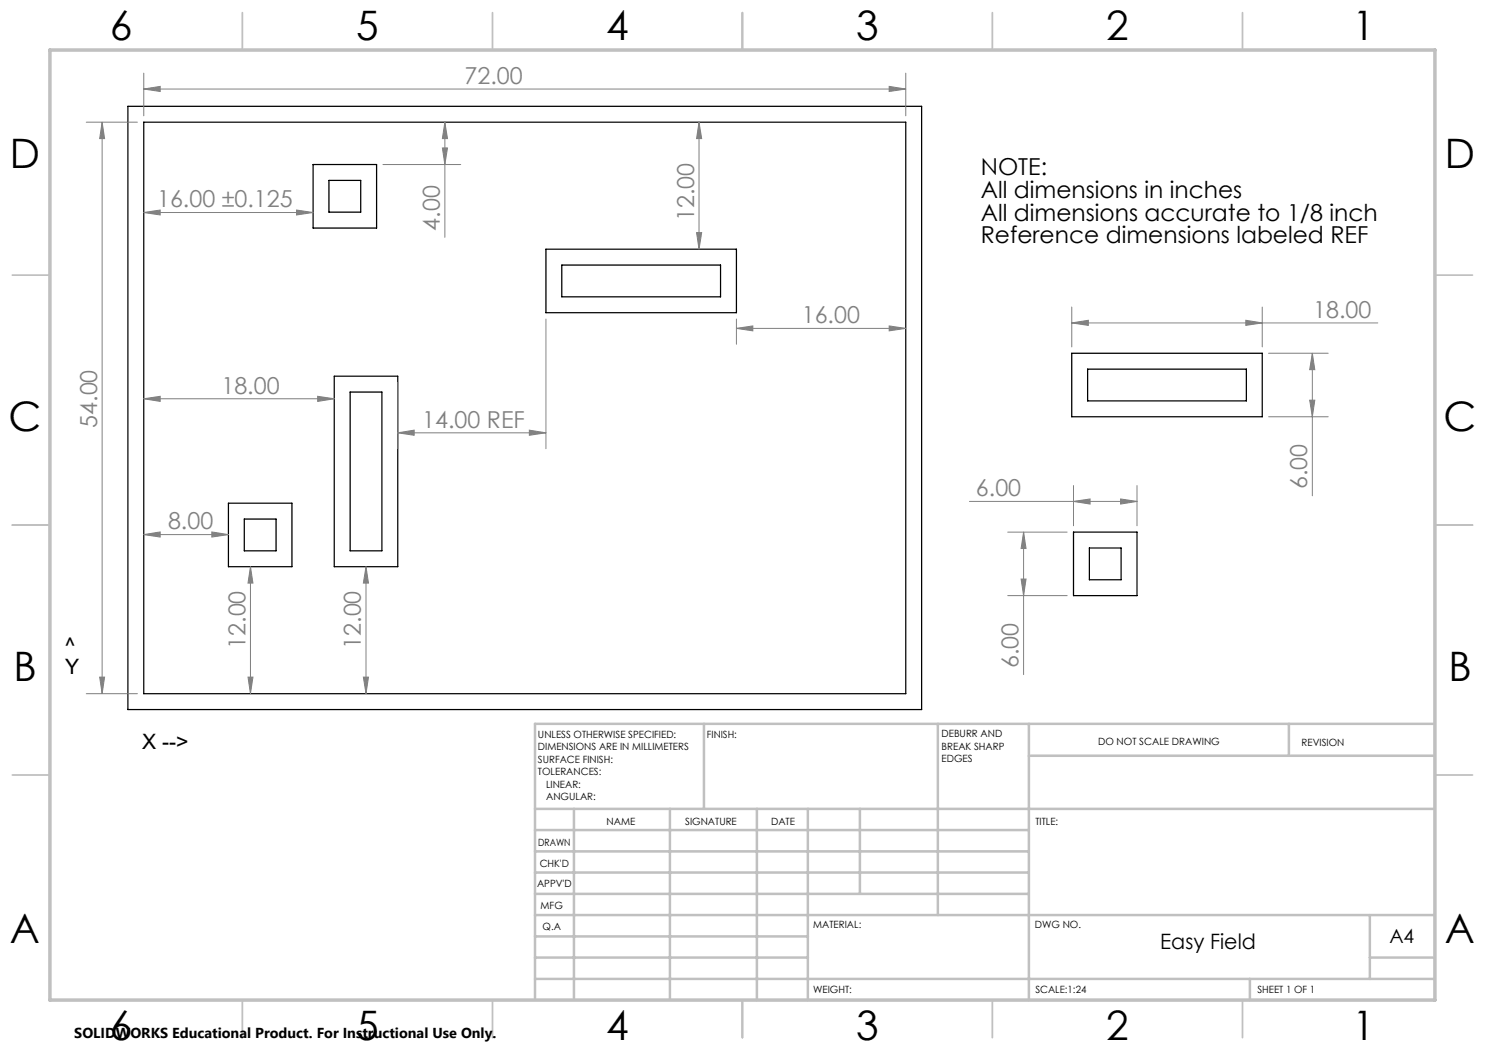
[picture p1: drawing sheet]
<svg xmlns="http://www.w3.org/2000/svg" width="297mm" height="210mm" viewBox="0 0 297 210" stroke-linecap="round" stroke-linejoin="round" font-family="sans-serif">
<g fill="none" stroke="#000" stroke-width=".25">
<path d="M25.6 21.3h158.7v120.6h-158.7zM28.8 24.4h152.4v114.3h-152.4zM62.6 32.9h12.7v12.7h-12.7zM65.8 36.1h6.3v6.3h-6.3zM109.2 49.8h38.1v12.7h-38.1zM112.4 53h31.7v6.4h-31.7zM66.9 75.2h12.7v38.1h-12.7zM70 78.4h6.4v31.8h-6.4zM214.3 70.7h38.1v12.7h-38.1zM217.5 73.8h31.8v6.4h-31.8zM45.7 100.6h12.7v12.7h-12.7zM48.9 103.8h6.3v6.4h-6.3z"/>
<path d="M214.7 106.4h12.7v12.7h-12.7zM217.9 109.6h6.3v6.3h-6.3z"/>
</g>
<g fill="none" stroke="#808080" stroke-width=".2">
<path d="M28.8 17.8l3.2-.5v1zM28.8 14.6v8.6M28.8 17.8h152.4M177.8 17.3l3.4 .5-3.4 .5zM181.2 14.6v8.6M17.3 24.4h10.2M20.4 24.4l.5 3.3h-1zM20.4 24.4v114.3M76.6 32.9h15.5M88.5 29.6h1l-.5 3.3zM89 24.4l.5 3.3h-1zM89 24.4v23.1"/>
<path d="M139.8 24.4l.5 3.3h-1zM139.8 24.4v25.4M28.8 42.5l3.2-.5v1zM28.8 42.5h33.8M59.3 42l3.3 .5-3.3 .5zM139.3 46.5h1l-.5 3.3zM28.8 79.8l3.2-.5v1zM28.8 79.8h38.1M63.5 79.3l3.4 .5-3.4 .5zM79.6 76.5v13.2M109.2 63.8v25.9M147.3 65.7l3.3-.5v1z"/>
<path d="M147.3 63.8v5.1M147.3 65.7h33.9M177.8 65.2l3.4 .5-3.4 .5zM214.3 64.6l3.4-.5v1zM214.3 61.4v8M214.3 64.6h61.3M249.2 64.1l3.2 .5-3.2 .5zM252.4 61.4v8M253.7 70.7h11.9M262.5 70.7l.5 3.2h-1.1zM262.5 70.7v28.5M79.6 86.6l3.2-.6v1.1z"/>
<path d="M79.6 86.6h29.6M105.9 86l3.3 .6-3.3 .5zM214.7 97.1v8.1M224.1 99.8l3.3 .5-3.3 .5zM227.4 97.1v8.1M253.7 83.4h11.9M261.9 80h1.1l-.5 3.4zM28.8 106.9l3.2-.5v1zM28.8 106.9h16.9M42.4 106.4l3.3 .5-3.3 .5zM50.1 113.3l.5 3.3h-1zM50.1 113.3v25.4"/>
<path d="M73.2 113.3l.5 3.3h-1zM73.2 113.3v25.4M193.9 100.3h33.5M201.5 106.4h11.9M201.5 119.1h11.9M204.2 115.8h1l-.5 3.3zM204.7 106.4v28.5M204.7 106.4l.5 3.3h-1zM214.7 100.3l3.3-.5v1zM17.3 138.7h10.2M19.9 135.4h1l-.5 3.3zM49.6 135.4h1l-.5 3.3z"/>
<path d="M72.7 135.4h1l-.5 3.3z"/>
</g>
<g fill="none" stroke="#c0c0c0" stroke-width=".35">
<path d="M48.5 2.5v7.5M98.5 2.5v7.5M148.5 2.5v7.5M198.5 2.5v7.5M248.5 2.5v7.5M2.5 55h7.5M287 55h7.5M2.5 105h7.5M287 105h7.5M2.5 155h7.5M287 155h7.5M48.5 200v7.5"/>
<path d="M98.5 200v7.5M148.5 200v7.5M198.5 200v7.5M248.5 200v7.5"/>
</g>
<g fill="none" stroke="#c0c0c0" stroke-width=".5">
<path d="M140.8 144.8v17M187.6 144.8v38.2M205.8 144.8v55.2M205.8 151.2h81.2M257.8 144.8v6.4M287 144.8h-180v55.2M107 161.8h180M107 178.8h98.8M107 174.5h98.8M107 170.3h98.8M107 166h98.8M114.8 161.8v38.2"/>
<path d="M134 161.8v38.2M151.4 161.8v38.2M161.6 161.8v38.2M172 161.8v17M107 195.8h180M107 191.5h54.6M107 187.3h54.6M107 183h180M250 195.8v4.2M274 191.5h13M274 183v12.8"/>
</g>
<path d="M10 10h277v190h-277z" fill="none" stroke="#c0c0c0" stroke-width=".7"/>
<g fill="#808080">
<path d="M59.3 42l3.3 .5-3.3 .5zM28.8 42.5l3.2-.5v1zM42.4 106.4l3.3 .5-3.3 .5zM28.8 106.9l3.2-.5v1zM63.5 79.3l3.4 .5-3.4 .5zM28.8 79.8l3.2-.5v1zM224.1 99.8l3.3 .5-3.3 .5zM214.7 100.3l3.3-.5v1z"/>
<path d="M28.8 17.8l3.2-.5v1zM177.8 17.3l3.4 .5-3.4 .5zM79.6 86.6l3.2-.6v1.1zM105.9 86l3.3 .6-3.3 .5z"/>
<path d="M147.3 65.7l3.3-.5v1zM177.8 65.2l3.4 .5-3.4 .5z"/>
<path d="M249.2 64.1l3.2 .5-3.2 .5zM214.3 64.6l3.4-.5v1z"/>
<path d="M261.9 80h1.1l-.5 3.4zM262.5 70.7l.5 3.2h-1.1z"/>
<path d="M20.4 24.4l.5 3.3h-1zM19.9 135.4h1l-.5 3.3zM89 24.4l.5 3.3h-1zM88.5 29.6h1l-.5 3.3zM50.1 113.3l.5 3.3h-1zM49.6 135.4h1l-.5 3.3zM73.2 113.3l.5 3.3h-1zM72.7 135.4h1l-.5 3.3zM139.8 24.4l.5 3.3h-1zM139.3 46.5h1l-.5 3.3zM204.7 106.4l.5 3.3h-1zM204.2 115.8h1l-.5 3.3z"/>
</g>
<g font-size="8.1">
<text x="22" y="8">6</text>
<text x="71.2" y="8">5</text>
<text x="121.2" y="8">4</text>
<text x="171.3" y="8">3</text>
<text x="221.3" y="8">2</text>
<text x="270.5" y="8">1</text>
<text x="2" y="33.6">D</text>
<text x="289" y="33.6">D</text>
<text x="1.7" y="86.1">C</text>
<text x="288.7" y="86.1">C</text>
<text x="2.7" y="136.1">B</text>
<text x="289.7" y="136.1">B</text>
<text x="2" y="188.6">A</text>
<text x="289" y="188.6">A</text>
<text x="22" y="208">6</text>
<text x="71.2" y="208">5</text>
<text x="121.2" y="208">4</text>
<text x="171.3" y="208">3</text>
<text x="221.3" y="208">2</text>
<text x="270.5" y="208">1</text>
</g>
<g font-size="4.7" fill="#808080">
<text x="92.9" y="16.8">72.00</text>
<text x="31.4" y="41.5">16.00 ±0.125</text>
<text x="88" y="46.2" transform="rotate(-90 88 46.2)">4.00</text>
<text x="138.8" y="44.2" transform="rotate(-90 138.8 44.2)">12.00</text>
<text x="160.4" y="64.6">16.00</text>
<text x="262.7" y="63.5">18.00</text>
<text x="44.3" y="78.7">18.00</text>
<text x="19.4" y="85.6" transform="rotate(-90 19.4 85.6)">54.00</text>
<text x="84.5" y="85.5">14.00 REF</text>
<text x="195.2" y="99.3">6.00</text>
<text x="261.5" y="97.8" transform="rotate(-90 261.5 97.8)">6.00</text>
<text x="33.6" y="105.9">8.00</text>
<text x="49.1" y="129.8" transform="rotate(-90 49.1 129.8)">12.00</text>
<text x="72.2" y="129.8" transform="rotate(-90 72.2 129.8)">12.00</text>
<text x="203.7" y="133.6" transform="rotate(-90 203.7 133.6)">6.00</text>
</g>
<g font-size="4.7">
<text x="196.2" y="35.1">NOTE:</text>
<text x="196.2" y="39.6">All dimensions in inches</text>
<text x="196.2" y="44.1">All dimensions accurate to 1/8 inch</text>
<text x="196.2" y="48.6">Reference dimensions labeled REF</text>
</g>
<g font-size="4.2">
<text x="13.1" y="130.5">^</text>
<text x="13.1" y="134.7">Y</text>
<text x="28.4" y="149.8">X --&gt;</text>
<text x="232" y="189.8">Easy Field</text>
</g>
<text font-size="3.9" x="277.9" y="188.5">A4</text>
<text font-size="2.9" x="14.9" y="207.6">SOLIDWORKS Educational Product. For Instructional Use Only.</text>
<g font-size="2">
<text x="107.6" y="147.6">UNLESS OTHERWISE SPECIFIED:</text>
<text x="141.4" y="147.6">FINISH:</text>
<text x="188.3" y="147.5">DEBURR AND</text>
<text x="188.3" y="150">BREAK SHARP</text>
<text x="219.6" y="149">DO NOT SCALE DRAWING</text>
<text x="260.3" y="149.2">REVISION</text>
<text x="107.6" y="150.1">DIMENSIONS ARE IN MILLIMETERS</text>
<text x="107.6" y="152.6">SURFACE FINISH:</text>
<text x="107.6" y="155.1">TOLERANCES:</text>
<text x="188.3" y="152.5">EDGES</text>
<text x="109.2" y="157.6">LINEAR:</text>
<text x="109.2" y="160.1">ANGULAR:</text>
<text x="121.3" y="165">NAME</text>
<text x="137" y="164.9">SIGNATURE</text>
<text x="154.2" y="164.9">DATE</text>
<text x="207.1" y="164.9">TITLE:</text>
<text x="107.6" y="169.1">DRAWN</text>
<text x="107.9" y="173.3">CHK'D</text>
<text x="107.4" y="177.4">APPV'D</text>
<text x="108.1" y="181.8">MFG</text>
<text x="108.5" y="186">Q.A</text>
<text x="162.6" y="185.5">MATERIAL:</text>
<text x="207" y="185.5">DWG NO.</text>
<text x="162.6" y="198.5">WEIGHT:</text>
<text x="207.1" y="198.6">SCALE:1:24</text>
<text x="251.5" y="198.6">SHEET 1 OF 1</text>
</g>
</svg>
